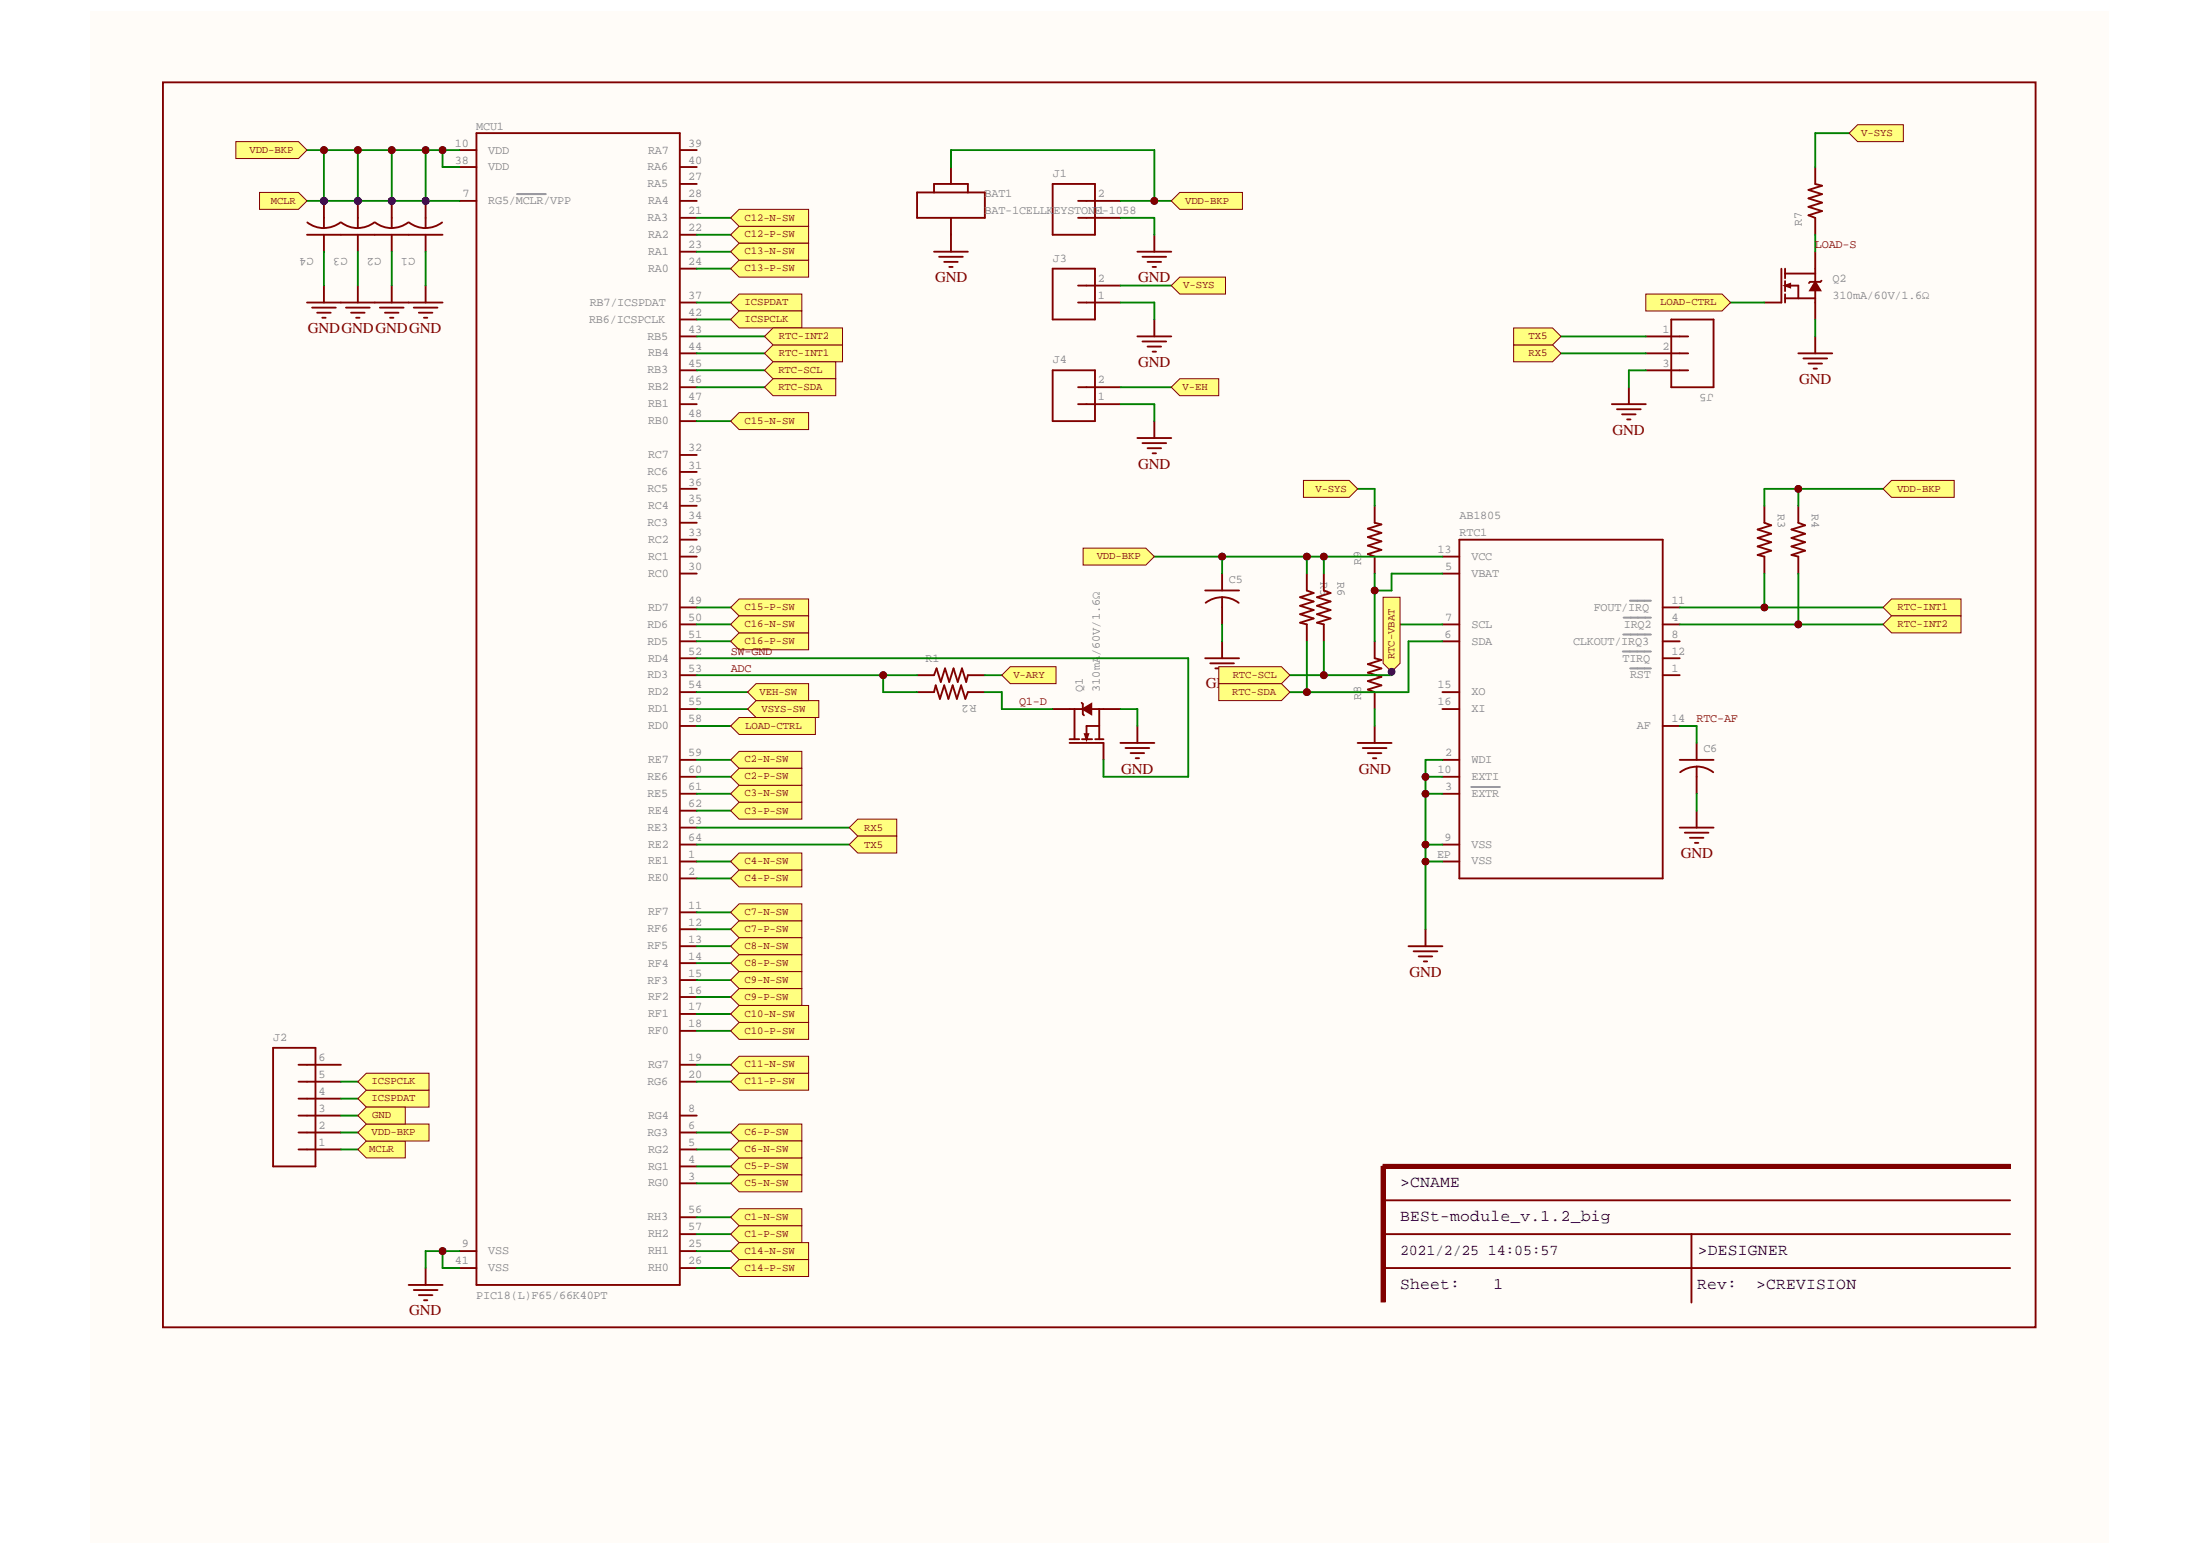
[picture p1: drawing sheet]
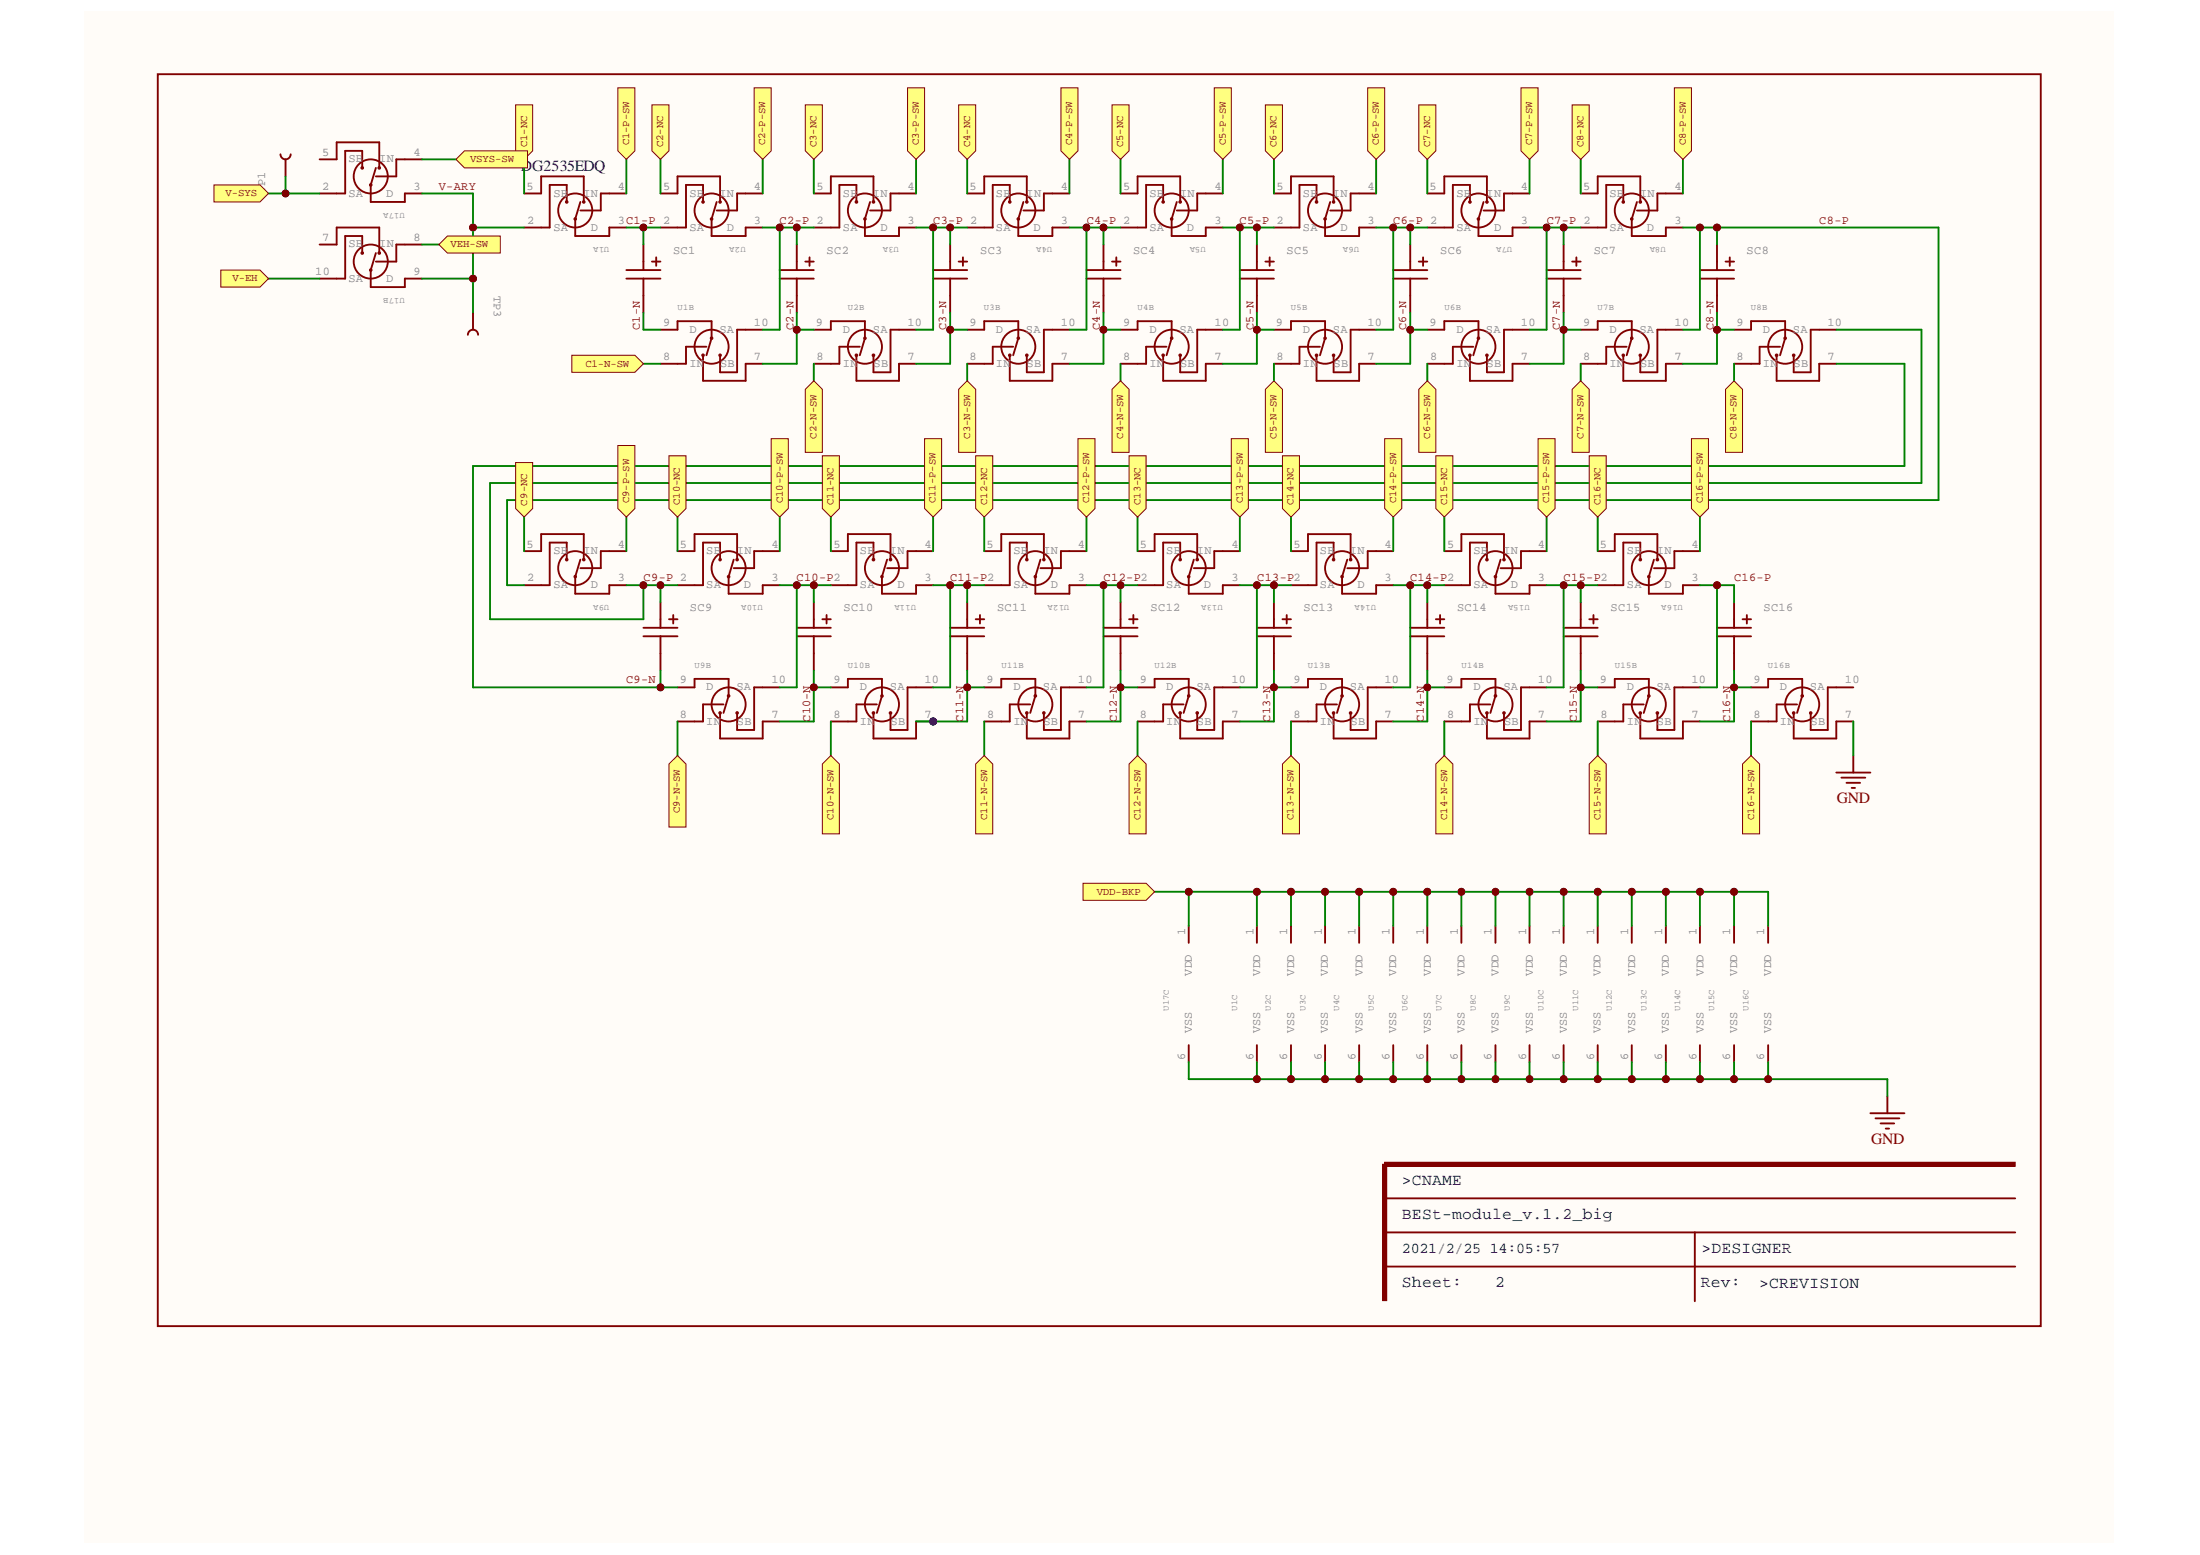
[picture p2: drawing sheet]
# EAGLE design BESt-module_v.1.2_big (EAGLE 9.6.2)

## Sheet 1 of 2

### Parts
BAT1  BAT-1CELLKEYSTONE-1058  [KEYSTONE-1058]
C1  0.1uF  C-USC0603  [C0603]
C2  0.1uF  C-USC0603  [C0603]
C3  0.1uF  C-USC0603  [C0603]
C4  0.1uF  C-USC0603  [C0603]
C5  C-USC0603  [C0603]
C6  C-USC0603  [C0603]
J1  CONN_02  [1X02]
J2  CONN_06NO_SILK_NO_POP  [1X06_NO_SILK]
J3  CONN_025MM  [SCREWTERMINAL-5MM-2]
J4  CONN_025MM  [SCREWTERMINAL-5MM-2]
J5  CONN_03  [1X03]
MCU1  PIC18(L)F65/66K40PT  [QFP50P1200X1200X120-64N]
Q1  310mA/60V/1.6Ω  MOSFET-NCH-2N7002PW  [SOT323]
Q2  310mA/60V/1.6Ω  MOSFET-NCH-2N7002PW  [SOT323]
R1  R-US_R0603  [R0603]
R2  R-US_R0603  [R0603]
R3  R-US_R0603  [R0603]
R4  R-US_R0603  [R0603]
R5  R-US_R0603  [R0603]
R6  R-US_R0603  [R0603]
R7  R-US_R0805  [R0805]
R8  R-US_R0603  [R0603]
R9  R-US_R0603  [R0603]
RTC1  AB1805  [QFN-16-3X3]

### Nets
ADC: MCU1.53(RD3) R1.1 R2.2
C1-N-SW: MCU1.56(RH3) ; also sheet 2
C1-P-SW: MCU1.57(RH2) ; also sheet 2
C2-N-SW: MCU1.59(RE7) ; also sheet 2
C2-P-SW: MCU1.60(RE6) ; also sheet 2
C3-N-SW: MCU1.61(RE5) ; also sheet 2
C3-P-SW: MCU1.62(RE4) ; also sheet 2
C4-N-SW: MCU1.1(RE1) ; also sheet 2
C4-P-SW: MCU1.2(RE0) ; also sheet 2
C5-N-SW: MCU1.3(RG0) ; also sheet 2
C5-P-SW: MCU1.4(RG1) ; also sheet 2
C6-N-SW: MCU1.5(RG2) ; also sheet 2
C6-P-SW: MCU1.6(RG3) ; also sheet 2
C7-N-SW: MCU1.11(RF7) ; also sheet 2
C7-P-SW: MCU1.12(RF6) ; also sheet 2
C8-N-SW: MCU1.13(RF5) ; also sheet 2
C8-P-SW: MCU1.14(RF4) ; also sheet 2
C9-N-SW: MCU1.15(RF3) ; also sheet 2
C9-P-SW: MCU1.16(RF2) ; also sheet 2
C10-N-SW: MCU1.17(RF1) ; also sheet 2
C10-P-SW: MCU1.18(RF0) ; also sheet 2
C11-N-SW: MCU1.19(RG7) ; also sheet 2
C11-P-SW: MCU1.20(RG6) ; also sheet 2
C12-N-SW: MCU1.21(RA3) ; also sheet 2
C12-P-SW: MCU1.22(RA2) ; also sheet 2
C13-N-SW: MCU1.23(RA1) ; also sheet 2
C13-P-SW: MCU1.24(RA0) ; also sheet 2
C14-N-SW: MCU1.25(RH1) ; also sheet 2
C14-P-SW: MCU1.26(RH0) ; also sheet 2
C15-N-SW: MCU1.48(RB0) ; also sheet 2
C15-P-SW: MCU1.49(RD7) ; also sheet 2
C16-N-SW: MCU1.50(RD6) ; also sheet 2
C16-P-SW: MCU1.51(RD5) ; also sheet 2
GND: BAT1.N C1.1 C2.1 C3.1 C4.1 C5.2 C6.2 J1.1 J2.3 J3.1 J4.1 J5.3 MCU1.9(VSS) MCU1.41(VSS) Q1.2(S) Q2.2(S) R8.1 RTC1.2(WDI) RTC1.3(!EXTR) RTC1.9(VSS) RTC1.10(EXTI) RTC1.EP(VSS) ; also sheet 2
ICSPCLK: J2.5 MCU1.42(RB6/ICSPCLK)
ICSPDAT: J2.4 MCU1.37(RB7/ICSPDAT)
LOAD-CTRL: MCU1.58(RD0) Q2.1(G)
LOAD-S: Q2.3(D) R7.1
MCLR: J2.1 MCU1.7(RG5/!MCLR!/VPP)
Q1-D: Q1.3(D) R2.1
RTC-AF: C6.1 RTC1.14(AF)
RTC-INT1: MCU1.44(RB4) R3.2 RTC1.11(FOUT/!IRQ)
RTC-INT2: MCU1.43(RB5) R4.2 RTC1.4(!IRQ2)
RTC-SCL: MCU1.45(RB3) R6.2 RTC1.7(SCL)
RTC-SDA: MCU1.46(RB2) R5.2 RTC1.6(SDA)
RTC-VBAT: R8.2 R9.1 RTC1.5(VBAT)
RX5: J5.2 MCU1.63(RE3)
SW-GND: MCU1.52(RD4) Q1.1(G)
TX5: J5.1 MCU1.64(RE2)
V-ARY: R1.2 ; also sheet 2
V-EH: J4.2 ; also sheet 2
V-SYS: J3.2 R7.2 R9.2 ; also sheet 2
VDD-BKP: BAT1.P C1.2 C2.2 C3.2 C4.2 C5.1 J1.2 J2.2 MCU1.10(VDD) MCU1.38(VDD) R3.1 R4.1 R5.1 R6.1 RTC1.13(VCC) ; also sheet 2
VEH-SW: MCU1.54(RD2) ; also sheet 2
VSYS-SW: MCU1.55(RD1) ; also sheet 2
Unconnected: J2.6 MCU1.8(RG4) MCU1.27(RA5) MCU1.28(RA4) MCU1.29(RC1) MCU1.30(RC0) MCU1.31(RC6) MCU1.32(RC7) MCU1.33(RC2) MCU1.34(RC3) MCU1.35(RC4) MCU1.36(RC5) MCU1.39(RA7) MCU1.40(RA6) MCU1.47(RB1) RTC1.1(!RST) RTC1.8(CLKOUT/!IRQ3) RTC1.12(!TIRQ) RTC1.15(XO) RTC1.16(XI)

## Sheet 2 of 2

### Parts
SC1  PM-5R0H/V104-R-VER  [EATON-13X11.3X6-V]
SC2  PM-5R0H/V104-R-VER  [EATON-13X11.3X6-V]
SC3  PM-5R0H/V104-R-VER  [EATON-13X11.3X6-V]
SC4  PM-5R0H/V104-R-VER  [EATON-13X11.3X6-V]
SC5  PM-5R0H/V104-R-VER  [EATON-13X11.3X6-V]
SC6  PM-5R0H/V104-R-VER  [EATON-13X11.3X6-V]
SC7  PM-5R0H/V104-R-VER  [EATON-13X11.3X6-V]
SC8  PM-5R0H/V104-R-VER  [EATON-13X11.3X6-V]
SC9  PM-5R0H/V104-R-VER  [EATON-13X11.3X6-V]
SC10  PM-5R0H/V104-R-VER  [EATON-13X11.3X6-V]
SC11  PM-5R0H/V104-R-VER  [EATON-13X11.3X6-V]
SC12  PM-5R0H/V104-R-VER  [EATON-13X11.3X6-V]
SC13  PM-5R0H/V104-R-VER  [EATON-13X11.3X6-V]
SC14  PM-5R0H/V104-R-VER  [EATON-13X11.3X6-V]
SC15  PM-5R0H/V104-R-VER  [EATON-13X11.3X6-V]
SC16  PM-5R0H/V104-R-VER  [EATON-13X11.3X6-V]
TP1  TEST-POINT3X4  [PAD.03X.04]
TP3  TEST-POINT3X4  [PAD.03X.04]
U1  DG2535EDQ  [SOP50P490X110-10N]
U2  DG2535EDQ  [SOP50P490X110-10N]
U3  DG2535EDQ  [SOP50P490X110-10N]
U4  DG2535EDQ  [SOP50P490X110-10N]
U5  DG2535EDQ  [SOP50P490X110-10N]
U6  DG2535EDQ  [SOP50P490X110-10N]
U7  DG2535EDQ  [SOP50P490X110-10N]
U8  DG2535EDQ  [SOP50P490X110-10N]
U9  DG2535EDQ  [SOP50P490X110-10N]
U10  DG2535EDQ  [SOP50P490X110-10N]
U11  DG2535EDQ  [SOP50P490X110-10N]
U12  DG2535EDQ  [SOP50P490X110-10N]
U13  DG2535EDQ  [SOP50P490X110-10N]
U14  DG2535EDQ  [SOP50P490X110-10N]
U15  DG2535EDQ  [SOP50P490X110-10N]
U16  DG2535EDQ  [SOP50P490X110-10N]
U17  DG2535EDQ  [SOP50P490X110-10N]

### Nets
C1-N: SC1.N U1.9(P2:D)
C1-N-SW: U1.8(P2:IN) ; also sheet 1
C1-NC: U1.5(P1:SB)
C1-P: SC1.P U1.3(P1:D) U2.2(P1:SA)
C1-P-SW: U1.4(P1:IN) ; also sheet 1
C2-N: SC2.N U1.7(P2:SB) U2.9(P2:D)
C2-N-SW: U2.8(P2:IN) ; also sheet 1
C2-NC: U2.5(P1:SB)
C2-P: SC2.P U1.10(P2:SA) U2.3(P1:D) U3.2(P1:SA)
C2-P-SW: U2.4(P1:IN) ; also sheet 1
C3-N: SC3.N U2.7(P2:SB) U3.9(P2:D)
C3-N-SW: U3.8(P2:IN) ; also sheet 1
C3-NC: U3.5(P1:SB)
C3-P: SC3.P U2.10(P2:SA) U3.3(P1:D) U4.2(P1:SA)
C3-P-SW: U3.4(P1:IN) ; also sheet 1
C4-N: SC4.N U3.7(P2:SB) U4.9(P2:D)
C4-N-SW: U4.8(P2:IN) ; also sheet 1
C4-NC: U4.5(P1:SB)
C4-P: SC4.P U3.10(P2:SA) U4.3(P1:D) U5.2(P1:SA)
C4-P-SW: U4.4(P1:IN) ; also sheet 1
C5-N: SC5.N U4.7(P2:SB) U5.9(P2:D)
C5-N-SW: U5.8(P2:IN) ; also sheet 1
C5-NC: U5.5(P1:SB)
C5-P: SC5.P U4.10(P2:SA) U5.3(P1:D) U6.2(P1:SA)
C5-P-SW: U5.4(P1:IN) ; also sheet 1
C6-N: SC6.N U5.7(P2:SB) U6.9(P2:D)
C6-N-SW: U6.8(P2:IN) ; also sheet 1
C6-NC: U6.5(P1:SB)
C6-P: SC6.P U5.10(P2:SA) U6.3(P1:D) U7.2(P1:SA)
C6-P-SW: U6.4(P1:IN) ; also sheet 1
C7-N: SC7.N U6.7(P2:SB) U7.9(P2:D)
C7-N-SW: U7.8(P2:IN) ; also sheet 1
C7-NC: U7.5(P1:SB)
C7-P: SC7.P U6.10(P2:SA) U7.3(P1:D) U8.2(P1:SA)
C7-P-SW: U7.4(P1:IN) ; also sheet 1
C8-N: SC8.N U7.7(P2:SB) U8.9(P2:D)
C8-N-SW: U8.8(P2:IN) ; also sheet 1
C8-NC: U8.5(P1:SB)
C8-P: SC8.P U7.10(P2:SA) U8.3(P1:D) U9.2(P1:SA)
C8-P-SW: U8.4(P1:IN) ; also sheet 1
C9-N: SC9.N U8.7(P2:SB) U9.9(P2:D)
C9-N-SW: U9.8(P2:IN) ; also sheet 1
C9-NC: U9.5(P1:SB)
C9-P: SC9.P U8.10(P2:SA) U9.3(P1:D) U10.2(P1:SA)
C9-P-SW: U9.4(P1:IN) ; also sheet 1
C10-N: SC10.N U9.7(P2:SB) U10.9(P2:D)
C10-N-SW: U10.8(P2:IN) ; also sheet 1
C10-NC: U10.5(P1:SB)
C10-P: SC10.P U9.10(P2:SA) U10.3(P1:D) U11.2(P1:SA)
C10-P-SW: U10.4(P1:IN) ; also sheet 1
C11-N: SC11.N U10.7(P2:SB) U11.9(P2:D)
C11-N-SW: U11.8(P2:IN) ; also sheet 1
C11-NC: U11.5(P1:SB)
C11-P: SC11.P U10.10(P2:SA) U11.3(P1:D) U12.2(P1:SA)
C11-P-SW: U11.4(P1:IN) ; also sheet 1
C12-N: SC12.N U11.7(P2:SB) U12.9(P2:D)
C12-N-SW: U12.8(P2:IN) ; also sheet 1
C12-NC: U12.5(P1:SB)
C12-P: SC12.P U11.10(P2:SA) U12.3(P1:D) U13.2(P1:SA)
C12-P-SW: U12.4(P1:IN) ; also sheet 1
C13-N: SC13.N U12.7(P2:SB) U13.9(P2:D)
C13-N-SW: U13.8(P2:IN) ; also sheet 1
C13-NC: U13.5(P1:SB)
C13-P: SC13.P U12.10(P2:SA) U13.3(P1:D) U14.2(P1:SA)
C13-P-SW: U13.4(P1:IN) ; also sheet 1
C14-N: SC14.N U13.7(P2:SB) U14.9(P2:D)
C14-N-SW: U14.8(P2:IN) ; also sheet 1
C14-NC: U14.5(P1:SB)
C14-P: SC14.P U13.10(P2:SA) U14.3(P1:D) U15.2(P1:SA)
C14-P-SW: U14.4(P1:IN) ; also sheet 1
C15-N: SC15.N U14.7(P2:SB) U15.9(P2:D)
C15-N-SW: U15.8(P2:IN) ; also sheet 1
C15-NC: U15.5(P1:SB)
C15-P: SC15.P U14.10(P2:SA) U15.3(P1:D) U16.2(P1:SA)
C15-P-SW: U15.4(P1:IN) ; also sheet 1
C16-N: SC16.N U15.7(P2:SB) U16.9(P2:D)
C16-N-SW: U16.8(P2:IN) ; also sheet 1
C16-NC: U16.5(P1:SB)
C16-P: SC16.P U15.10(P2:SA) U16.3(P1:D)
C16-P-SW: U16.4(P1:IN) ; also sheet 1
GND: U1.6(PWR:VSS) U2.6(PWR:VSS) U3.6(PWR:VSS) U4.6(PWR:VSS) U5.6(PWR:VSS) U6.6(PWR:VSS) U7.6(PWR:VSS) U8.6(PWR:VSS) U9.6(PWR:VSS) U10.6(PWR:VSS) U11.6(PWR:VSS) U12.6(PWR:VSS) U13.6(PWR:VSS) U14.6(PWR:VSS) U15.6(PWR:VSS) U16.6(PWR:VSS) U16.7(P2:SB) U17.6(PWR:VSS) ; also sheet 1
V-ARY: TP3.P$1 U1.2(P1:SA) U17.3(P1:D) U17.9(P2:D) ; also sheet 1
V-EH: U17.10(P2:SA) ; also sheet 1
V-SYS: TP1.P$1 U17.2(P1:SA) ; also sheet 1
VDD-BKP: U1.1(PWR:VDD) U2.1(PWR:VDD) U3.1(PWR:VDD) U4.1(PWR:VDD) U5.1(PWR:VDD) U6.1(PWR:VDD) U7.1(PWR:VDD) U8.1(PWR:VDD) U9.1(PWR:VDD) U10.1(PWR:VDD) U11.1(PWR:VDD) U12.1(PWR:VDD) U13.1(PWR:VDD) U14.1(PWR:VDD) U15.1(PWR:VDD) U16.1(PWR:VDD) U17.1(PWR:VDD) ; also sheet 1
VEH-SW: U17.8(P2:IN) ; also sheet 1
VSYS-SW: U17.4(P1:IN) ; also sheet 1
Unconnected: U16.10(P2:SA) U17.5(P1:SB) U17.7(P2:SB)

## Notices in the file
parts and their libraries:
SparkFun-Aesthetics: Licensing: Creative Commons ShareAlike 4.0 International - https://creativecommons.org/licenses/by-sa/4.0
